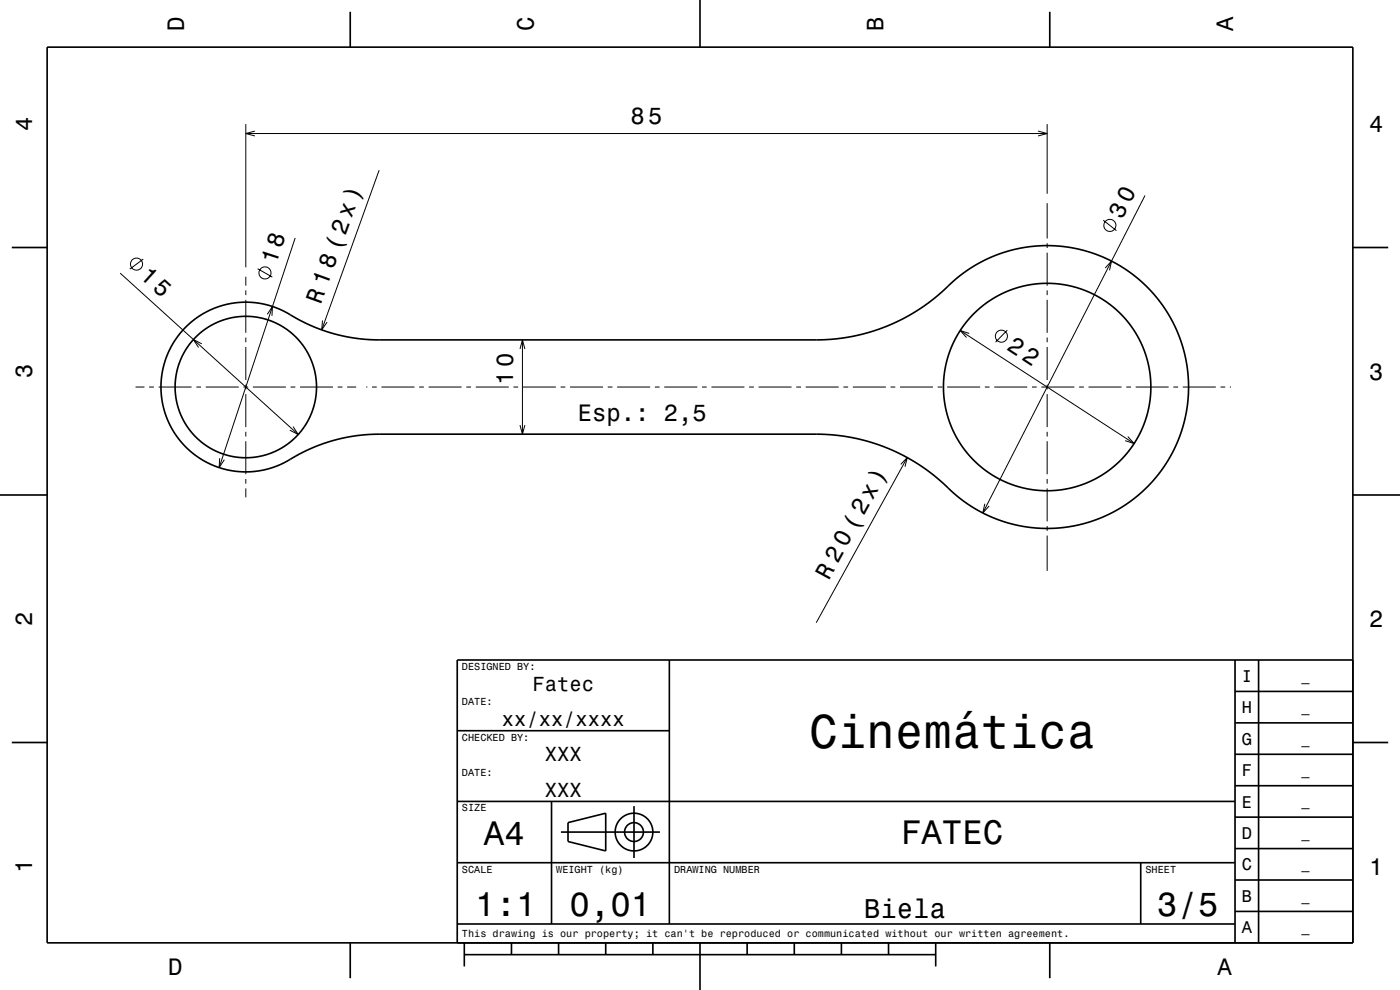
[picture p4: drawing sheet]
<svg xmlns="http://www.w3.org/2000/svg" width="297mm" height="210mm" viewBox="0 0 297 210" stroke-linecap="round" stroke-linejoin="round" font-family="sans-serif">
<g fill="none" stroke="#000" stroke-width=".21">
<path d="M52.1 26.3v30.4M52.1 28.3h170M54.1 27.8l-2 .5 2 .5M80.4 36.1l-12.2 33.9M220.2 27.8l1.9 .5-1.9 .5M222.1 26.3v14.8M25.5 57.9l37.8 34.3M30.4 55l-2.9 2.1M52.1 58.7v1.9M54.7 57l3.1 1.8M62.6 50.5l-16.1 48.7M222.1 43.1v7.5"/>
<path d="M222.1 51.6v1M222.1 53.6v7M234.1 46.7l2.8 2.2M234.5 56.9l1.3-1.5-.4 1.9M242.9 41.5l-34.4 67.3M42.8 72.9l-1.8-.9 1.1 1.7M52.1 61.6v1M52.1 63.6v7M52.1 71.6v1M52.1 73.6v7M56.7 66.7l1.1-1.7-.1 2M68.4 68l-.2 2 1.2-1.7"/>
<path d="M110.3 74l.5-1.9 .6 1.9M110.8 72.1v20M203.7 70.1l36.9 24M205.6 70.7l-1.9-.6 1.3 1.5M213.7 70l-2.5 2.6M222.1 61.6v1M222.1 63.6v7M222.1 71.6v1M222.1 73.6v7M28.7 82.1h1.9M31.6 82.1h1M33.6 82.1h7"/>
<path d="M41.6 82.1h1M43.6 82.1h7M46.6 97.2l-.1 2 1.1-1.7M51.6 82.1h1M52.1 81.6v1M52.1 83.6v7M52.1 91.6v1M52.1 93.6v7M53.6 82.1h7M61.6 82.1h1M62.2 90.5l1.1 1.7-1.8-.9M63.6 82.1h7"/>
<path d="M71.6 82.1h1M73.6 82.1h1.9M77.7 82.1h.2M78.9 82.1h1M80.9 82.1h7M88.9 82.1h1M90.9 82.1h7M98.9 82.1h1M100.9 82.1h7M108.9 82.1h1M110.3 90.2l.5 1.9 .6-1.9M110.9 82.1h7"/>
<path d="M118.9 82.1h1M120.9 82.1h7M128.9 82.1h1M130.9 82.1h7M138.9 82.1h1M140.9 82.1h7M148.9 82.1h1M150.9 82.1h7M158.9 82.1h1M160.9 82.1h7M168.9 82.1h1M170.9 82.1h7"/>
<path d="M178.9 82.1h1M180.9 82.1h7M188.9 82.1h1M190.9 82.1h7M191.1 98.5l1.4-1.4-.5 1.9M192.5 97.1l-19.3 35M198.9 82.1h1M200.9 82.1h7M208.9 82.1h1M210.9 82.1h7M218.9 82.1h1M220.9 82.1h7"/>
<path d="M222.1 81.6v1M222.1 83.6v7M222.1 91.6v1M222.1 93.6v7M228.9 82.1h1M230.9 82.1h7M238.9 82.1h1M239.3 92.6l1.3 1.5-1.9-.6M240.9 82.1h7M248.9 82.1h1M250.9 82.1h7M258.9 82.1h1"/>
<path d="M260.9 82.1h.2M52.1 101.6v1M52.1 103.6v1.9M208.9 106.9l-.4 1.9 1.3-1.5M222.1 101.6v1M222.1 103.6v7M222.1 111.6v1M222.1 113.6v7.5"/>
<circle cx="29" cy="56" r="1.28"/>
<circle cx="56.2" cy="57.9" r="1.28"/>
<circle cx="235.5" cy="47.8" r="1.28"/>
<circle cx="212.4" cy="71.3" r="1.28"/>
</g>
<g fill="none" stroke="#000" stroke-width=".35">
<path d="M10 10h277v190h-277zM74.3 2.5v7.5M148.5 0v10M222.7 2.5v7.5M2.5 52.5h7.5M287 52.5h7.5M39.3 69.5l2.9-2.4 3.3-1.7 3.6-1 3.5-.3 3 .3 2.8 .8 1.9 .8 4.8 2.7 4.6 1.8 4.2 1 4.2 .5 95.6 .1 3.2-.2 3.7-.5 4.1-1 3.6-1.3 3.4-1.5 3-1.8 2.7-1.9 5.4-4.7 2.2-1.7 2.5-1.6 3-1.4 3.5-1.3 3.4-.7 3.5-.4 3.3 .1 2.9 .3 3 .7 2.8 .9 2.5 1.1 2.4 1.3 2.3 1.6 2.1 1.7 2.3 2.3 2.1 2.6 1.4 2.3 1.3 2.4 1.2 2.8 .8 2.8 .6 3 .2 3v3l-.3 3-.7 3.1-.9 2.6-1.2 2.8-1.5 2.6-1.7 2.5-1.8 2-2.1 2.1-2.4 1.9-2.3 1.5-2.5 1.2-2.7 1.2-2.9 .8-3 .5-2.7 .3-3.3-.1-3.2-.4-3.1-.7-2.9-1-2.9-1.4-4.2-2.7-4.7-4.1-2.9-2.3-3.2-2-3.6-1.8-3-1.2-3.6-1.1-3.2-.7-3.2-.4-3-.1-95 .1-4.9 .6-4.6 1.2-3.9 1.6-5.5 2.9-3.1 1.1-2 .4-2 .1-2.2-.1-2.2-.4-2.4-.7-2.1-1-2.1-1.3-1.7-1.5-1.7-1.8-1.4-2.1-1-2-.7-2.1-.5-2.2-.3-2.5 .2-2.2 .5-2.7 .7-2.2 1.1-2.2 1.1-1.7zM0 105h10M287 105h10M142 140v56M262 140v60M267 140v60"/>
<path d="M287 140h-190v60M2.5 157.5h7.5M97 155h45M262 153.3h25M262 146.7h25M287 157.5h7.5M97 170h165M117 170v26M119 176.5h21M120.5 174.5l8-2v8l-8-2zM134.5 171v11M262 173.3h25"/>
<path d="M262 166.7h25M262 160h25M97 196h165M97 183h165M242 183v13M262 193.3h25M262 186.7h25M262 180h25M74.3 200v7.5M98.5 202.5h100M98.5 200v5M108.5 200v2.5"/>
<path d="M118.5 200v2.5M128.5 200v2.5M138.5 200v2.5M148.5 200v10M158.5 200v2.5M168.5 200v2.5M178.5 200v2.5M188.5 200v2.5M198.5 200v5M222.7 200v7.5"/>
<circle cx="52.1" cy="82.1" r="15"/>
<circle cx="222.1" cy="82.1" r="22"/>
<circle cx="134.5" cy="176.5" r="2"/>
<circle cx="134.5" cy="176.5" r="4"/>
</g>
<text font-size="10.1" x="171.6" y="158.7">Cinemática</text>
<g font-size="7.2">
<text x="102.7" y="179.3">A4</text>
<text x="191.2" y="179.1">FATEC</text>
<text x="100.8" y="194.3">1:1</text>
<text x="120.8" y="194.3">0,01</text>
<text x="245.5" y="194.3">3/5</text>
</g>
<text font-size="5.8" x="183.3" y="194.6">Biela</text>
<g font-size="5.1">
<text x="213.4" y="74" transform="rotate(33 213.4 74)">22</text>
<text x="175.8" y="123.2" transform="rotate(-61 175.8 123.2)">R 20 (2x)</text>
</g>
<g font-size="5">
<text x="39" y="6.5" transform="rotate(-90 39 6.5)">D</text>
<text x="113.2" y="6.5" transform="rotate(-90 113.2 6.5)">C</text>
<text x="187.4" y="6.5" transform="rotate(-90 187.4 6.5)">B</text>
<text x="261.6" y="6.5" transform="rotate(-90 261.6 6.5)">A</text>
<text x="6.8" y="27.8" transform="rotate(-90 6.8 27.8)">4</text>
<text x="133.8" y="26.3">85</text>
<text x="290.5" y="28.1">4</text>
<text x="238" y="46.6" transform="rotate(-63 238 46.6)">30</text>
<text x="29.5" y="58.9" transform="rotate(42 29.5 58.9)">15</text>
<text x="58.6" y="56.3" transform="rotate(-72 58.6 56.3)">18</text>
<text x="68.1" y="64.6" transform="rotate(-70 68.1 64.6)">R 18 (2x)</text>
<text x="6.8" y="80.3" transform="rotate(-90 6.8 80.3)">3</text>
<text x="108.8" y="81.7" transform="rotate(-90 108.8 81.7)">10</text>
<text x="290.5" y="80.6">3</text>
<text x="122.6" y="89.3">Esp.: 2,5</text>
<text x="6.8" y="132.8" transform="rotate(-90 6.8 132.8)">2</text>
<text x="290.5" y="133.1">2</text>
<text x="6.8" y="185.3" transform="rotate(-90 6.8 185.3)">1</text>
<text x="290.5" y="185.6">1</text>
<text x="35.7" y="206.8">D</text>
<text x="258.3" y="206.8">A</text>
</g>
<g font-size="4.3">
<text x="113" y="146.5">Fatec</text>
<text x="106.5" y="154">xx/xx/xxxx</text>
<text x="115.6" y="161.5">XXX</text>
<text x="115.6" y="169">XXX</text>
</g>
<g font-size="3.6">
<text x="263.4" y="144.6">I</text>
<text x="263.4" y="151.3">H</text>
<text x="263.4" y="158">G</text>
<text x="263.4" y="164.6">F</text>
<text x="263.4" y="171.3">E</text>
<text x="263.4" y="178">D</text>
<text x="263.4" y="184.6">C</text>
<text x="263.4" y="191.3">B</text>
<text x="263.4" y="198">A</text>
</g>
<g font-size="2.9">
<text x="276.1" y="144.4">_</text>
<text x="276.1" y="151">_</text>
<text x="276.1" y="157.7">_</text>
<text x="276.1" y="164.4">_</text>
<text x="276.1" y="171">_</text>
<text x="276.1" y="177.7">_</text>
<text x="276.1" y="184.4">_</text>
<text x="276.1" y="191.1">_</text>
<text x="276.1" y="197.7">_</text>
</g>
<g font-size="2.2">
<text x="98" y="142.1">DESIGNED BY:</text>
<text x="98" y="149.6">DATE:</text>
<text x="98" y="157.1">CHECKED BY:</text>
<text x="98" y="164.6">DATE:</text>
<text x="98" y="172.1">SIZE</text>
<text x="98" y="185.1">SCALE</text>
<text x="118" y="185.1">WEIGHT (kg)</text>
<text x="143" y="185.1">DRAWING NUMBER</text>
<text x="243" y="185.1">SHEET</text>
<text x="98" y="198.8">This drawing is our property; it can't be reproduced or communicated without our written agreement.</text>
</g>
</svg>
